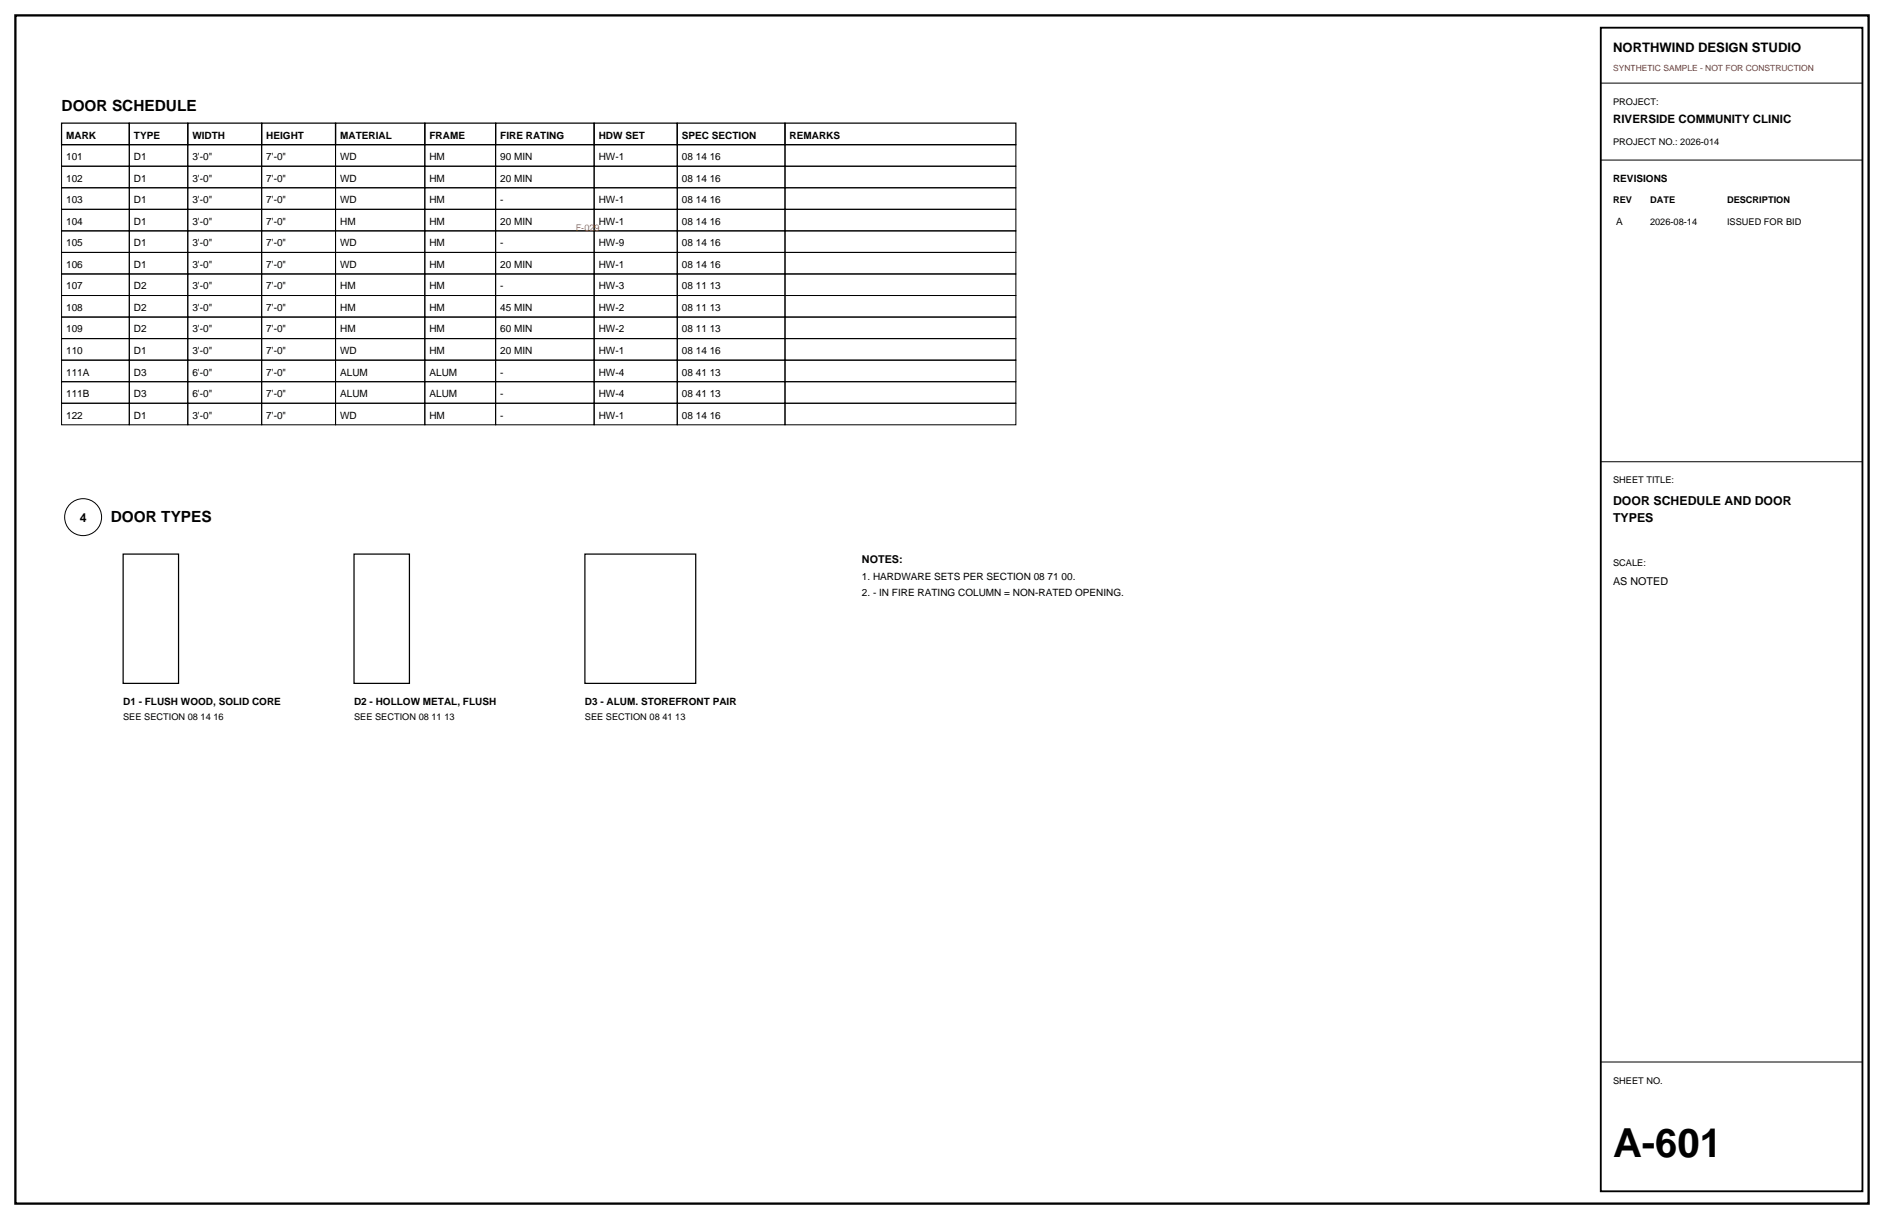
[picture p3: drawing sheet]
<svg xmlns="http://www.w3.org/2000/svg" width="432mm" height="279mm" viewBox="0 0 432 279" stroke-linecap="round" stroke-linejoin="round" font-family="sans-serif">
<path d="M3.5 3.5h424.8v272.4h-424.8z" fill="none" stroke="#000" stroke-width=".53"/>
<g fill="none" stroke="#000" stroke-width=".28">
<path d="M14.1 28.2h15.5v5h-15.5zM29.6 28.2h13.4v5h-13.4zM43 28.2h17v5h-17zM60 28.2h16.9v5h-16.9zM76.9 28.2h20.5v5h-20.5zM97.4 28.2h16.2v5h-16.2zM113.6 28.2h22.6v5h-22.6zM136.2 28.2h19v5h-19zM155.2 28.2h24.7v5h-24.7zM179.9 28.2h52.9v5h-52.9zM28.2 127h12.7v29.6h-12.7zM81.1 127h12.7v29.6h-12.7z"/>
<path d="M134.1 127h25.4v29.6h-25.4z"/>
</g>
<g fill="none" stroke="#000" stroke-width=".23">
<path d="M366.9 19.1h60zM14.1 33.2h15.5v4.9h-15.5zM14.1 38.1h15.5v4.9h-15.5zM29.6 33.2h13.4v4.9h-13.4zM29.6 38.1h13.4v4.9h-13.4zM43 33.2h17v4.9h-17zM43 38.1h17v4.9h-17zM60 33.2h16.9v4.9h-16.9zM60 38.1h16.9v4.9h-16.9zM76.9 33.2h20.5v4.9h-20.5zM76.9 38.1h20.5v4.9h-20.5zM97.4 33.2h16.2v4.9h-16.2z"/>
<path d="M97.4 38.1h16.2v4.9h-16.2zM113.6 33.2h22.6v4.9h-22.6zM113.6 38.1h22.6v4.9h-22.6zM136.2 33.2h19v4.9h-19zM136.2 38.1h19v4.9h-19zM155.2 33.2h24.7v4.9h-24.7zM155.2 38.1h24.7v4.9h-24.7zM179.9 33.2h52.9v4.9h-52.9zM179.9 38.1h52.9v4.9h-52.9zM366.9 36.7h60zM14.1 43h15.5v5h-15.5zM14.1 48h15.5v4.9h-15.5z"/>
<path d="M14.1 52.9h15.5v5h-15.5zM14.1 57.9h15.5v4.9h-15.5zM29.6 43h13.4v5h-13.4zM29.6 48h13.4v4.9h-13.4zM29.6 52.9h13.4v5h-13.4zM29.6 57.9h13.4v4.9h-13.4zM43 43h17v5h-17zM43 48h17v4.9h-17zM43 52.9h17v5h-17zM43 57.9h17v4.9h-17zM60 43h16.9v5h-16.9zM60 48h16.9v4.9h-16.9z"/>
<path d="M60 52.9h16.9v5h-16.9zM60 57.9h16.9v4.9h-16.9zM76.9 43h20.5v5h-20.5zM76.9 48h20.5v4.9h-20.5zM76.9 52.9h20.5v5h-20.5zM76.9 57.9h20.5v4.9h-20.5zM97.4 43h16.2v5h-16.2zM97.4 48h16.2v4.9h-16.2zM97.4 52.9h16.2v5h-16.2zM97.4 57.9h16.2v4.9h-16.2zM113.6 43h22.6v5h-22.6zM113.6 48h22.6v4.9h-22.6z"/>
<path d="M113.6 52.9h22.6v5h-22.6zM113.6 57.9h22.6v4.9h-22.6zM136.2 43h19v5h-19zM136.2 48h19v4.9h-19zM136.2 52.9h19v5h-19zM136.2 57.9h19v4.9h-19zM155.2 43h24.7v5h-24.7zM155.2 48h24.7v4.9h-24.7zM155.2 52.9h24.7v5h-24.7zM155.2 57.9h24.7v4.9h-24.7zM179.9 43h52.9v5h-52.9zM179.9 48h52.9v4.9h-52.9z"/>
<path d="M179.9 52.9h52.9v5h-52.9zM179.9 57.9h52.9v4.9h-52.9zM14.1 62.8h15.5v4.9h-15.5zM14.1 67.7h15.5v5h-15.5zM14.1 72.7h15.5v4.9h-15.5zM14.1 77.6h15.5v4.9h-15.5zM29.6 62.8h13.4v4.9h-13.4zM29.6 67.7h13.4v5h-13.4zM29.6 72.7h13.4v4.9h-13.4zM29.6 77.6h13.4v4.9h-13.4zM43 62.8h17v4.9h-17zM43 67.7h17v5h-17z"/>
<path d="M43 72.7h17v4.9h-17zM43 77.6h17v4.9h-17zM60 62.8h16.9v4.9h-16.9zM60 67.7h16.9v5h-16.9zM60 72.7h16.9v4.9h-16.9zM60 77.6h16.9v4.9h-16.9zM76.9 62.8h20.5v4.9h-20.5zM76.9 67.7h20.5v5h-20.5zM76.9 72.7h20.5v4.9h-20.5zM76.9 77.6h20.5v4.9h-20.5zM97.4 62.8h16.2v4.9h-16.2zM97.4 67.7h16.2v5h-16.2z"/>
<path d="M97.4 72.7h16.2v4.9h-16.2zM97.4 77.6h16.2v4.9h-16.2zM113.6 62.8h22.6v4.9h-22.6zM113.6 67.7h22.6v5h-22.6zM113.6 72.7h22.6v4.9h-22.6zM113.6 77.6h22.6v4.9h-22.6zM136.2 62.8h19v4.9h-19zM136.2 67.7h19v5h-19zM136.2 72.7h19v4.9h-19zM136.2 77.6h19v4.9h-19zM155.2 62.8h24.7v4.9h-24.7zM155.2 67.7h24.7v5h-24.7z"/>
<path d="M155.2 72.7h24.7v4.9h-24.7zM155.2 77.6h24.7v4.9h-24.7zM179.9 62.8h52.9v4.9h-52.9zM179.9 67.7h52.9v5h-52.9zM179.9 72.7h52.9v4.9h-52.9zM179.9 77.6h52.9v4.9h-52.9zM14.1 82.5h15.5v5h-15.5zM14.1 87.5h15.5v4.9h-15.5zM14.1 92.4h15.5v5h-15.5zM29.6 82.5h13.4v5h-13.4zM29.6 87.5h13.4v4.9h-13.4zM29.6 92.4h13.4v5h-13.4z"/>
<path d="M43 82.5h17v5h-17zM43 87.5h17v4.9h-17zM43 92.4h17v5h-17zM60 82.5h16.9v5h-16.9zM60 87.5h16.9v4.9h-16.9zM60 92.4h16.9v5h-16.9zM76.9 82.5h20.5v5h-20.5zM76.9 87.5h20.5v4.9h-20.5zM76.9 92.4h20.5v5h-20.5zM97.4 82.5h16.2v5h-16.2zM97.4 87.5h16.2v4.9h-16.2zM97.4 92.4h16.2v5h-16.2z"/>
<path d="M113.6 82.5h22.6v5h-22.6zM113.6 87.5h22.6v4.9h-22.6zM113.6 92.4h22.6v5h-22.6zM136.2 82.5h19v5h-19zM136.2 87.5h19v4.9h-19zM136.2 92.4h19v5h-19zM155.2 82.5h24.7v5h-24.7zM155.2 87.5h24.7v4.9h-24.7zM155.2 92.4h24.7v5h-24.7zM179.9 82.5h52.9v5h-52.9zM179.9 87.5h52.9v4.9h-52.9zM179.9 92.4h52.9v5h-52.9z"/>
<path d="M366.9 105.8h60zM366.9 243.4h60z"/>
<circle cx="19.1" cy="118.5" r="4.2"/>
</g>
<path d="M366.9 6.4h60v266.6h-60z" fill="none" stroke="#000" stroke-width=".42"/>
<text font-size="9.2" x="369.7" y="265.3">A-601</text>
<g font-size="3.5">
<text x="14.1" y="25.4">DOOR SCHEDULE</text>
<text x="25.4" y="119.6">DOOR TYPES</text>
</g>
<text font-size="3" x="369.7" y="12">NORTHWIND DESIGN STUDIO</text>
<g font-size="2.8">
<text x="18.3" y="119.6">4</text>
<text x="369.7" y="115.7">DOOR SCHEDULE AND DOOR</text>
<text x="369.7" y="119.6">TYPES</text>
</g>
<text font-size="2.6" x="369.7" y="28.2">RIVERSIDE COMMUNITY CLINIC</text>
<g font-size="2.5">
<text x="197.6" y="129.1">NOTES:</text>
<text x="369.7" y="134.1">AS NOTED</text>
</g>
<g font-size="2.3">
<text x="15.2" y="31.8">MARK</text>
<text x="30.7" y="31.8">TYPE</text>
<text x="44.1" y="31.8">WIDTH</text>
<text x="61" y="31.8">HEIGHT</text>
<text x="78" y="31.8">MATERIAL</text>
<text x="98.4" y="31.8">FRAME</text>
<text x="114.7" y="31.8">FIRE RATING</text>
<text x="137.2" y="31.8">HDW SET</text>
<text x="156.3" y="31.8">SPEC SECTION</text>
<text x="181" y="31.8">REMARKS</text>
<text x="15.2" y="36.7">101</text>
<text x="15.2" y="41.6">102</text>
<text x="30.7" y="36.7">D1</text>
<text x="30.7" y="41.6">D1</text>
<text x="44.1" y="36.7">3'-0&quot;</text>
<text x="44.1" y="41.6">3'-0&quot;</text>
<text x="61" y="36.7">7'-0&quot;</text>
<text x="61" y="41.6">7'-0&quot;</text>
<text x="78" y="36.7">WD</text>
<text x="78" y="41.6">WD</text>
<text x="98.4" y="36.7">HM</text>
<text x="98.4" y="41.6">HM</text>
<text x="114.7" y="36.7">90 MIN</text>
<text x="114.7" y="41.6">20 MIN</text>
<text x="137.2" y="36.7">HW-1</text>
<text x="156.3" y="36.7">08 14 16</text>
<text x="156.3" y="41.6">08 14 16</text>
<text x="369.7" y="41.6">REVISIONS</text>
<text x="15.2" y="46.6">103</text>
<text x="30.7" y="46.6">D1</text>
<text x="44.1" y="46.6">3'-0&quot;</text>
<text x="61" y="46.6">7'-0&quot;</text>
<text x="78" y="46.6">WD</text>
<text x="98.4" y="46.6">HM</text>
<text x="114.7" y="46.6">-</text>
<text x="137.2" y="46.6">HW-1</text>
<text x="156.3" y="46.6">08 14 16</text>
<text x="15.2" y="51.5">104</text>
<text x="30.7" y="51.5">D1</text>
<text x="44.1" y="51.5">3'-0&quot;</text>
<text x="61" y="51.5">7'-0&quot;</text>
<text x="78" y="51.5">HM</text>
<text x="98.4" y="51.5">HM</text>
<text x="114.7" y="51.5">20 MIN</text>
<text x="137.2" y="51.5">HW-1</text>
<text x="156.3" y="51.5">08 14 16</text>
<text x="370.4" y="51.5">A</text>
<text x="15.2" y="56.4">105</text>
<text x="30.7" y="56.4">D1</text>
<text x="44.1" y="56.4">3'-0&quot;</text>
<text x="61" y="56.4">7'-0&quot;</text>
<text x="78" y="56.4">WD</text>
<text x="98.4" y="56.4">HM</text>
<text x="114.7" y="56.4">-</text>
<text x="137.2" y="56.4">HW-9</text>
<text x="156.3" y="56.4">08 14 16</text>
<text x="15.2" y="61.4">106</text>
<text x="30.7" y="61.4">D1</text>
<text x="44.1" y="61.4">3'-0&quot;</text>
<text x="61" y="61.4">7'-0&quot;</text>
<text x="78" y="61.4">WD</text>
<text x="98.4" y="61.4">HM</text>
<text x="114.7" y="61.4">20 MIN</text>
<text x="137.2" y="61.4">HW-1</text>
<text x="156.3" y="61.4">08 14 16</text>
<text x="15.2" y="66.3">107</text>
<text x="15.2" y="71.3">108</text>
<text x="30.7" y="66.3">D2</text>
<text x="30.7" y="71.3">D2</text>
<text x="44.1" y="66.3">3'-0&quot;</text>
<text x="44.1" y="71.3">3'-0&quot;</text>
<text x="61" y="66.3">7'-0&quot;</text>
<text x="61" y="71.3">7'-0&quot;</text>
<text x="78" y="66.3">HM</text>
<text x="78" y="71.3">HM</text>
<text x="98.4" y="66.3">HM</text>
<text x="98.4" y="71.3">HM</text>
<text x="114.7" y="66.3">-</text>
<text x="114.7" y="71.3">45 MIN</text>
<text x="137.2" y="66.3">HW-3</text>
<text x="137.2" y="71.3">HW-2</text>
<text x="156.3" y="66.3">08 11 13</text>
<text x="156.3" y="71.3">08 11 13</text>
<text x="15.2" y="76.2">109</text>
<text x="30.7" y="76.2">D2</text>
<text x="44.1" y="76.2">3'-0&quot;</text>
<text x="61" y="76.2">7'-0&quot;</text>
<text x="78" y="76.2">HM</text>
<text x="98.4" y="76.2">HM</text>
<text x="114.7" y="76.2">60 MIN</text>
<text x="137.2" y="76.2">HW-2</text>
<text x="156.3" y="76.2">08 11 13</text>
<text x="15.2" y="81.1">110</text>
<text x="30.7" y="81.1">D1</text>
<text x="44.1" y="81.1">3'-0&quot;</text>
<text x="61" y="81.1">7'-0&quot;</text>
<text x="78" y="81.1">WD</text>
<text x="98.4" y="81.1">HM</text>
<text x="114.7" y="81.1">20 MIN</text>
<text x="137.2" y="81.1">HW-1</text>
<text x="156.3" y="81.1">08 14 16</text>
<text x="15.2" y="86.1">111A</text>
<text x="30.7" y="86.1">D3</text>
<text x="44.1" y="86.1">6'-0&quot;</text>
<text x="61" y="86.1">7'-0&quot;</text>
<text x="78" y="86.1">ALUM</text>
<text x="98.4" y="86.1">ALUM</text>
<text x="114.7" y="86.1">-</text>
<text x="137.2" y="86.1">HW-4</text>
<text x="156.3" y="86.1">08 41 13</text>
<text x="15.2" y="91">111B</text>
<text x="15.2" y="96">122</text>
<text x="30.7" y="91">D3</text>
<text x="30.7" y="96">D1</text>
<text x="44.1" y="91">6'-0&quot;</text>
<text x="44.1" y="96">3'-0&quot;</text>
<text x="61" y="91">7'-0&quot;</text>
<text x="61" y="96">7'-0&quot;</text>
<text x="78" y="91">ALUM</text>
<text x="78" y="96">WD</text>
<text x="98.4" y="91">ALUM</text>
<text x="98.4" y="96">HM</text>
<text x="114.7" y="91">-</text>
<text x="114.7" y="96">-</text>
<text x="137.2" y="91">HW-4</text>
<text x="137.2" y="96">HW-1</text>
<text x="156.3" y="91">08 41 13</text>
<text x="156.3" y="96">08 14 16</text>
<text x="197.6" y="133">1. HARDWARE SETS PER SECTION 08 71 00.</text>
<text x="197.6" y="136.5">2. - IN FIRE RATING COLUMN = NON-RATED OPENING.</text>
<text x="28.2" y="161.6">D1 - FLUSH WOOD, SOLID CORE</text>
<text x="81.1" y="161.6">D2 - HOLLOW METAL, FLUSH</text>
<text x="134.1" y="161.6">D3 - ALUM. STOREFRONT PAIR</text>
</g>
<g font-size="2.1">
<text x="369.7" y="24">PROJECT:</text>
<text x="369.7" y="33.2">PROJECT NO.: 2026-014</text>
<text x="369.7" y="46.6">REV</text>
<text x="378.2" y="46.6">DATE</text>
<text x="395.8" y="46.6">DESCRIPTION</text>
<text x="378.2" y="51.5">2026-08-14</text>
<text x="395.8" y="51.5">ISSUED FOR BID</text>
<text x="369.7" y="110.8">SHEET TITLE:</text>
<text x="369.7" y="129.8">SCALE:</text>
<text x="28.2" y="165.1">SEE SECTION 08 14 16</text>
<text x="81.1" y="165.1">SEE SECTION 08 11 13</text>
<text x="134.1" y="165.1">SEE SECTION 08 41 13</text>
<text x="369.7" y="248.4">SHEET NO.</text>
</g>
<text font-size="2.1" fill="#f28c00" x="131.9" y="52.9">F-029</text>
<text font-size="1.9" fill="#d90d0d" x="369.7" y="16.2">SYNTHETIC SAMPLE - NOT FOR CONSTRUCTION</text>
</svg>
